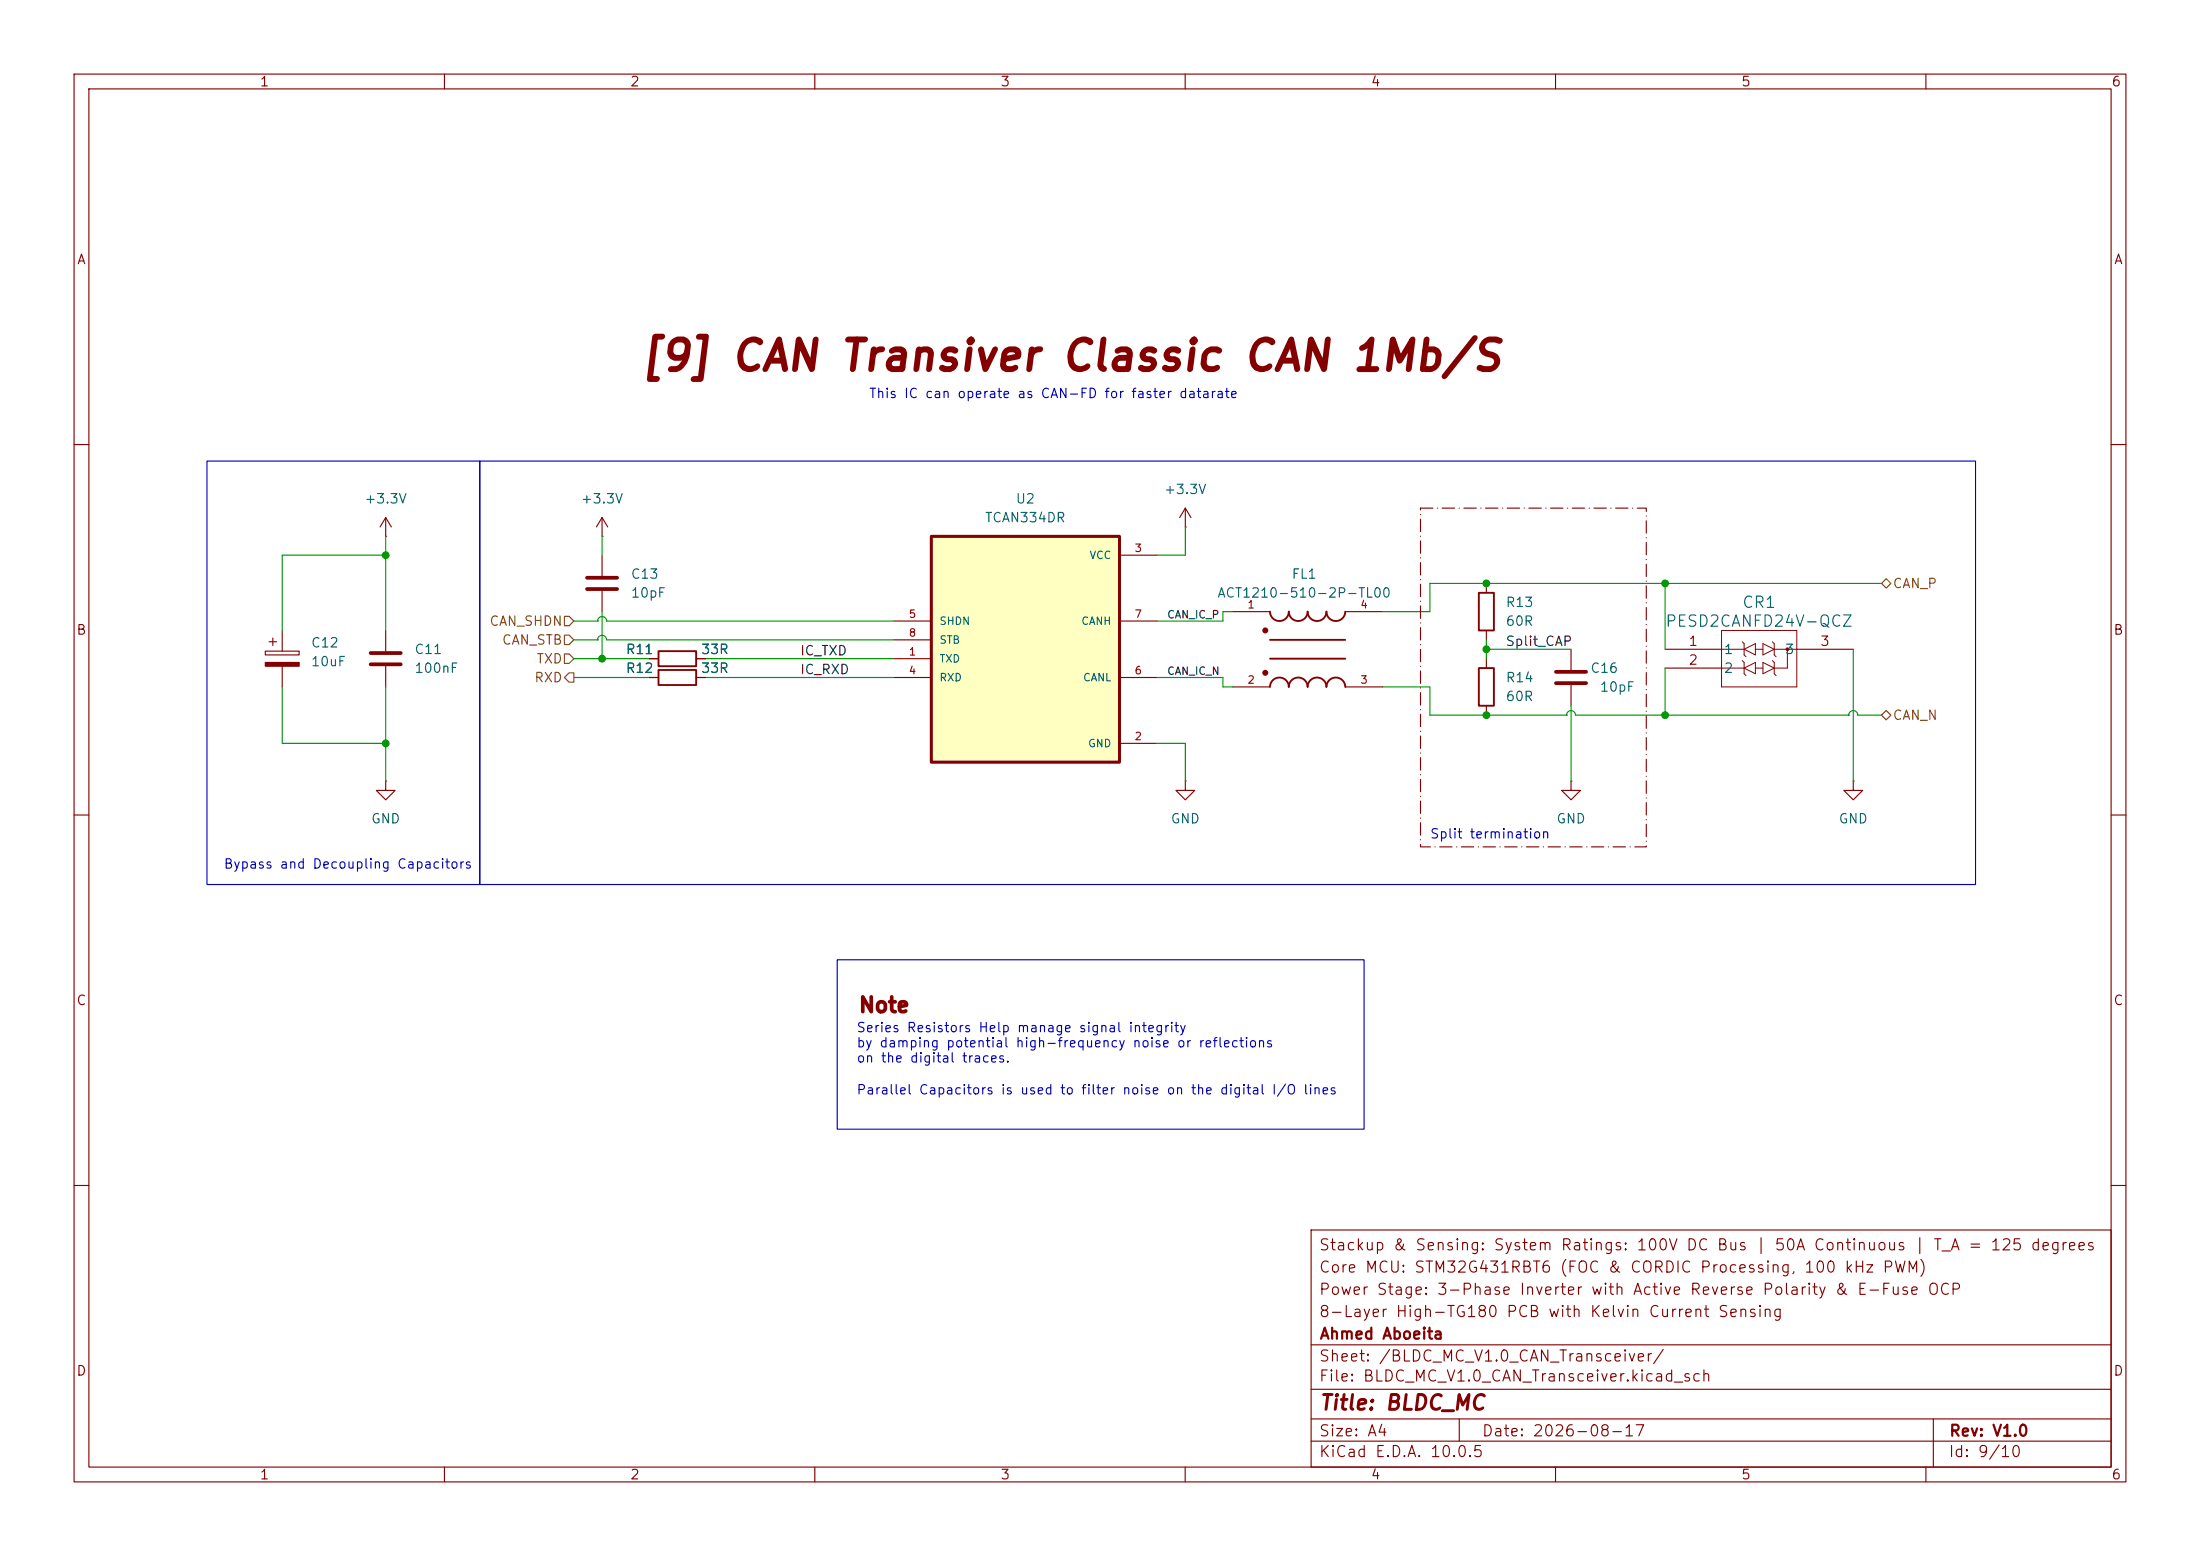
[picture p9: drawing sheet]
<svg xmlns="http://www.w3.org/2000/svg" width="297mm" height="210mm" viewBox="0 0 297 210" stroke-linecap="round" stroke-linejoin="round" font-family="sans-serif">
<g fill="none" stroke="#840000" stroke-width=".15">
<path d="M10 10h277v190h-277zM12 12h273v186h-273zM60 10v2M110 10v2M160 10v2M210 10v2M260 10v2M10 60h2M81.3 74.9v2.8M81.3 79.8v2.8M160 71.1h.1M160 68.6v2.5"/>
<path d="M160 68.6l-.7 1.3M160 68.6l.8 1.3M200.7 78.7v1.3M285 60h2M166.4 82.6h5M166.4 92.7h5M181.6 82.6h5.1M181.6 92.7h5.1M200.7 85.1v1.3M10 110h2M250.2 105.4v1.3h1.3l-1.3 1.3-1.3-1.3h1.3M250.2 105.4h.1"/>
<path d="M285 110h2M10 160h2M177 166h108v32h-108zM285 160h2M60 198v2M110 198v2M160 198v2M177 194.5h108M177 191.5h108M177 187.5h108M177 181.5h108M197 191.5v3"/>
<path d="M210 198v2M260 198v2M261 191.5v6.5"/>
</g>
<path d="M171.4 82.6a1.27 1.27 0 0 0 1.3 1.2 1.27 1.27 0 0 0 1.3-1.2 1.27 1.27 0 0 0 1.3 1.2 1.27 1.27 0 0 0 1.2-1.2 1.27 1.27 0 0 0 1.3 1.2 1.27 1.27 0 0 0 1.3-1.2 1.27 1.27 0 0 0 1.2 1.2 1.27 1.27 0 0 0 1.3-1.2M171.4 92.7a1.27 1.27 0 0 1 1.3-1.3 1.27 1.27 0 0 1 1.3 1.3 1.27 1.27 0 0 1 1.3-1.3 1.27 1.27 0 0 1 1.2 1.3 1.27 1.27 0 0 1 1.3-1.3 1.27 1.27 0 0 1 1.3 1.3 1.27 1.27 0 0 1 1.2-1.3 1.27 1.27 0 0 1 1.3 1.3M171.4 88.9h10.2M171.4 86.4h10.2M199.6 80h2.1v5.1h-2.1z" fill="none" stroke="#840000" stroke-width=".25"/>
<path d="M79.2 78h4.1M79.2 79.5h4.1" fill="none" stroke="#840000" stroke-width=".51"/>
<g fill="none" stroke="#840000" stroke-width=".41">
<circle cx="170.8" cy="90.8" r=".2"/>
<circle cx="170.8" cy="85.1" r=".2"/>
</g>
<path d="M125.7 72.4h25.4v30.5h-25.4z" fill="#ffffc2"/>
<path d="M125.7 72.4h25.4v30.5h-25.4z" fill="none" stroke="#840000" stroke-width=".41"/>
<g fill="none" stroke="#840000" stroke-width=".15">
<path d="M52.1 72.4h.1M52.1 69.9l-.8 1.2M52.1 69.9l.7 1.2M52.1 69.9v2.5M81.3 72.4h.1M81.3 69.9l-.8 1.2M81.3 69.9l.7 1.2M81.3 69.9v2.5M151.1 74.9h5.1M35.8 87.9h4.6v.5h-4.6zM36.3 86.6h1M36.8 86.1v1"/>
<path d="M38.1 85.1v2.8M38.1 89.9v2.8M52.1 85.1v2.8M52.1 89.9v2.8M87.6 88.9h1.3M87.6 91.4h1.3M94 88.9h1.2M94 91.4h1.2M120.6 88.9h5.1M120.6 91.4h5.1M120.6 83.8h5.1M120.6 86.4h5.1"/>
<path d="M151.1 91.4h5.1M151.1 83.8h5.1M200.7 88.9v1.3M200.7 95.3v1.2M212.1 87.6v2.8M212.1 92.5v2.8M224.8 87.6h7.6M224.8 90.2h7.6M242.6 87.6h7.6M52.1 105.4v1.3h1.2l-1.2 1.3-1.3-1.3h1.3M52.1 105.4h.1M151.1 100.3h5.1"/>
<path d="M160 105.4v1.3h1.3l-1.3 1.3-1.3-1.3h1.3M160 105.4h.1M212.1 105.4v1.3h1.3l-1.3 1.3-1.3-1.3h1.3M212.1 105.4h.1"/>
</g>
<path d="M50 88.1h4.1M50 89.7h4.1M210.1 90.7h4M210.1 92.2h4" fill="none" stroke="#840000" stroke-width=".51"/>
<g fill="none" stroke="#840000" stroke-width=".14">
<path d="M232.4 85.1h10.2v7.6h-10.2zM232.4 90.2h3.1M232.4 87.6h3.1M235.2 86.6l.3 .3v1.5l.2 .2M235.2 89.2l.3 .2v1.5l.2 .3M235.5 87.6l1.5-.7v1.5zM235.5 90.2l1.5-.8v1.5zM237 90.2h1M237 87.6h1M238 86.9l1.5 .7-1.5 .8zM238 89.4l1.5 .8-1.5 .7zM239.3 86.6l.2 .3v1.5l.3 .2"/>
<path d="M239.3 89.2l.2 .2v1.5l.3 .3M239.5 87.6h3.1M241.3 87.6v2.6h-1.8"/>
</g>
<g fill="none" stroke="#840000" stroke-width=".25">
<path d="M88.9 90.4h5.1v2.1h-5.1zM88.9 87.9h5.1v2h-5.1zM199.6 90.2h2.1v5.1h-2.1z"/>
<circle cx="241.3" cy="87.6" r=".13"/>
</g>
<path d="M35.8 89.4h4.6v.5h-4.6z" fill="#840000" stroke="#840000" stroke-width=".15"/>
<path d="M254 78.7l.6-.6 .7 .6-.7 .7zM76.2 85.7h.6l.7 .7-.7 .6h-.6zM76.2 83.2h.6l.7 .6-.7 .7h-.6zM76.2 88.3h.6l.7 .6-.7 .6h-.6zM76.8 90.8h.7v1.3h-.7l-.6-.7zM254 96.5l.6-.6 .7 .6-.7 .7z" fill="none" stroke="#725600" stroke-width=".15"/>
<g fill="none" stroke="#009600" stroke-width=".15">
<path d="M52.1 72.4v12.7M52.1 74.9h-14v10.2M81.3 72.4v2.5M160 71.1v3.8h-3.8M224.8 78.7v8.9M254 78.7h-61v3.9h-6.3M38.1 92.7v7.6h14M52.1 92.7v12.7M77.5 83.8h3.2M77.5 88.9h10.1M77.5 91.4h10.1M77.5 86.4h3.2"/>
<path d="M80.7 83.8h.1M80.7 83.8a.61 .61 0 0 1 .6-.6 .61 .61 0 0 1 .6 .6h38.7M80.7 86.4h.1M80.7 86.4a.61 .61 0 0 1 .6-.6 .61 .61 0 0 1 .6 .6h38.7M81.3 82.6v6.3M95.2 88.9h25.4M95.2 91.4h25.4M156.2 91.4h8.9v1.3h1.3M166.4 82.6h-1.3v1.2h-8.9M186.7 92.7h6.3v3.8h18.5M200.7 87.6h11.4M200.7 86.4v2.5"/>
<path d="M211.5 96.5h.1M211.5 96.5a.61 .61 0 0 1 .6-.6 .61 .61 0 0 1 .6 .6h36.9M212.1 95.3v10.1M224.8 90.2v6.3M249.6 96.5h.1M249.6 96.5a.61 .61 0 0 1 .6-.6 .61 .61 0 0 1 .6 .6h3.2M250.2 87.6v17.8M156.2 100.3h3.8v5.1"/>
</g>
<path d="M27.9 62.2h36.9v57.2h-36.9zM64.8 62.2h201.9v57.2h-201.9zM113 129.5h71.1v22.9h-71.1z" fill="none" stroke="#0000c2" stroke-width=".15"/>
<path d="M191.8 68.6h30.4v45.7h-30.4z" fill="none" stroke="#840000" stroke-width=".15" stroke-dasharray="1.7 .6 0 .6"/>
<g fill="#009600" stroke="#009600" stroke-width=".14">
<circle cx="81.3" cy="88.9" r=".46"/>
<circle cx="200.7" cy="78.7" r=".46"/>
<circle cx="200.7" cy="96.5" r=".46"/>
<circle cx="200.7" cy="87.6" r=".46"/>
<circle cx="224.8" cy="78.7" r=".46"/>
<circle cx="224.8" cy="96.5" r=".46"/>
<circle cx="52.1" cy="100.3" r=".46"/>
<circle cx="52.1" cy="74.9" r=".46"/>
</g>
<text font-size="4" fill="#840000" x="86.2" y="51">[9] CAN Transiver Classic CAN 1Mb/S</text>
<g font-size="2" fill="#840000">
<text x="115.8" y="137.1">Note</text>
<text x="178" y="190.8">Title: BLDC_MC</text>
</g>
<g font-size="1.5" fill="#006464">
<text x="235.1" y="82.4">CR1</text>
<text x="224.7" y="85">PESD2CANFD24V-QCZ</text>
</g>
<g font-size="1.5" fill="#840000">
<text x="178" y="172.1">Core MCU: STM32G431RBT6 (FOC &amp; CORDIC Processing, 100 kHz PWM)</text>
<text x="178" y="169.1">Stackup &amp; Sensing: System Ratings: 100V DC Bus | 50A Continuous | T_A = 125 degrees</text>
<text x="178" y="178.1">8-Layer High-TG180 PCB with Kelvin Current Sensing</text>
<text x="178" y="175.1">Power Stage: 3-Phase Inverter with Active Reverse Polarity &amp; E-Fuse OCP</text>
<text x="178" y="184.1">Sheet: /BLDC_MC_V1.0_CAN_Transceiver/</text>
<text x="178" y="181.1">Ahmed Aboeita</text>
<text x="178" y="186.8">File: BLDC_MC_V1.0_CAN_Transceiver.kicad_sch</text>
<text x="178" y="197">KiCad E.D.A. 10.0.5</text>
<text x="178" y="194.2">Size: A4</text>
<text x="200" y="194.2">Date: 2026-08-17</text>
<text x="263" y="197">Id: 9/10</text>
<text x="263" y="194.2">Rev: V1.0</text>
</g>
<g font-size="1.3" fill="#840000">
<text x="35" y="12">1</text>
<text x="85" y="12">2</text>
<text x="135" y="12">3</text>
<text x="185" y="12">4</text>
<text x="235" y="12">5</text>
<text x="285" y="12">6</text>
<text x="10.3" y="36">A</text>
<text x="285.3" y="36">A</text>
<text x="10.2" y="86">B</text>
<text x="285.2" y="86">B</text>
<text x="10.2" y="136">C</text>
<text x="285.2" y="136">C</text>
<text x="10.2" y="186">D</text>
<text x="285.2" y="186">D</text>
<text x="35" y="200">1</text>
<text x="85" y="200">2</text>
<text x="135" y="200">3</text>
<text x="185" y="200">4</text>
<text x="235" y="200">5</text>
<text x="285" y="200">6</text>
</g>
<g font-size="1.3" fill="#0000c2">
<text x="117.2" y="54.1">This IC can operate as CAN-FD for faster datarate</text>
<text x="193" y="113.5">Split termination</text>
<text x="30.1" y="117.6">Bypass and Decoupling Capacitors</text>
<text x="115.5" y="139.6">Series Resistors Help manage signal integrity</text>
<text x="115.5" y="141.7">by damping potential high-frequency noise or reflections</text>
<text x="115.5" y="143.7">on the digital traces.</text>
<text x="115.5" y="148">Parallel Capacitors is used to filter noise on the digital I/O lines</text>
</g>
<g font-size="1.3" fill="#006464">
<text x="49.1" y="68.3">+3.3V</text>
<text x="78.3" y="68.3">+3.3V</text>
<text x="132.9" y="70.8">TCAN334DR</text>
<text x="137" y="68.3">U2</text>
<text x="157.1" y="67">+3.3V</text>
<text x="85.1" y="78.4">C13</text>
<text x="85.1" y="81">10pF</text>
<text x="164.2" y="81">ACT1210-510-2P-TL00</text>
<text x="174.3" y="78.4">FL1</text>
<text x="203.2" y="82.2">R13</text>
<text x="41.9" y="87.7">C12</text>
<text x="55.9" y="88.6">C11</text>
<text x="84.4" y="88.6">R11</text>
<text x="94.5" y="88.6">33R</text>
<text x="203.2" y="84.8">60R</text>
<text x="232.6" y="88.6">1</text>
<text x="240.9" y="88.6">3</text>
<text x="41.9" y="90.2">10uF</text>
<text x="55.9" y="91.1">100nF</text>
<text x="84.4" y="91.1">R12</text>
<text x="94.5" y="91.1">33R</text>
<text x="203.2" y="92.4">R14</text>
<text x="203.2" y="94.9">60R</text>
<text x="214.6" y="91.1">C16</text>
<text x="215.9" y="93.7">10pF</text>
<text x="232.6" y="91.1">2</text>
<text x="50" y="111.5">GND</text>
<text x="158" y="111.5">GND</text>
<text x="210" y="111.5">GND</text>
<text x="248.1" y="111.5">GND</text>
</g>
<g font-size="1.3" fill="#725600">
<text x="255.4" y="79.7">CAN_P</text>
<text x="66" y="84.8">CAN_SHDN</text>
<text x="67.7" y="87.3">CAN_STB</text>
<text x="72.3" y="89.9">TXD</text>
<text x="72" y="92.4">RXD</text>
<text x="255.4" y="97.5">CAN_N</text>
</g>
<g font-size="1.3" fill="#0f0f0f">
<text x="107.9" y="88.8">IC_TXD</text>
<text x="203.2" y="87.5">Split_CAP</text>
<text x="107.9" y="91.3">IC_RXD</text>
</g>
<g font-size="1.3" fill="#a90000">
<text x="227.9" y="87.5">1</text>
<text x="245.6" y="87.5">3</text>
<text x="227.9" y="90">2</text>
</g>
<g font-size="1" fill="#006464">
<text x="147" y="75.7">VCC</text>
<text x="126.7" y="89.7">TXD</text>
<text x="126.7" y="84.6">SHDN</text>
<text x="126.7" y="87.1">STB</text>
<text x="145.9" y="84.6">CANH</text>
<text x="126.7" y="92.2">RXD</text>
<text x="146.1" y="92.2">CANL</text>
<text x="146.8" y="101.1">GND</text>
</g>
<g font-size="1" fill="#a90000">
<text x="153.1" y="74.7">3</text>
<text x="122.6" y="83.6">5</text>
<text x="153.1" y="83.6">7</text>
<text x="168.3" y="82.4">1</text>
<text x="183.6" y="82.4">4</text>
<text x="122.6" y="88.7">1</text>
<text x="122.6" y="86.2">8</text>
<text x="122.6" y="91.3">4</text>
<text x="153.1" y="91.3">6</text>
<text x="168.3" y="92.5">2</text>
<text x="183.6" y="92.5">3</text>
<text x="153.1" y="100.1">2</text>
</g>
<g font-size="1" fill="#0f0f0f">
<text x="157.5" y="83.7">CAN_IC_P</text>
<text x="157.5" y="91.3">CAN_IC_N</text>
</g>
</svg>
